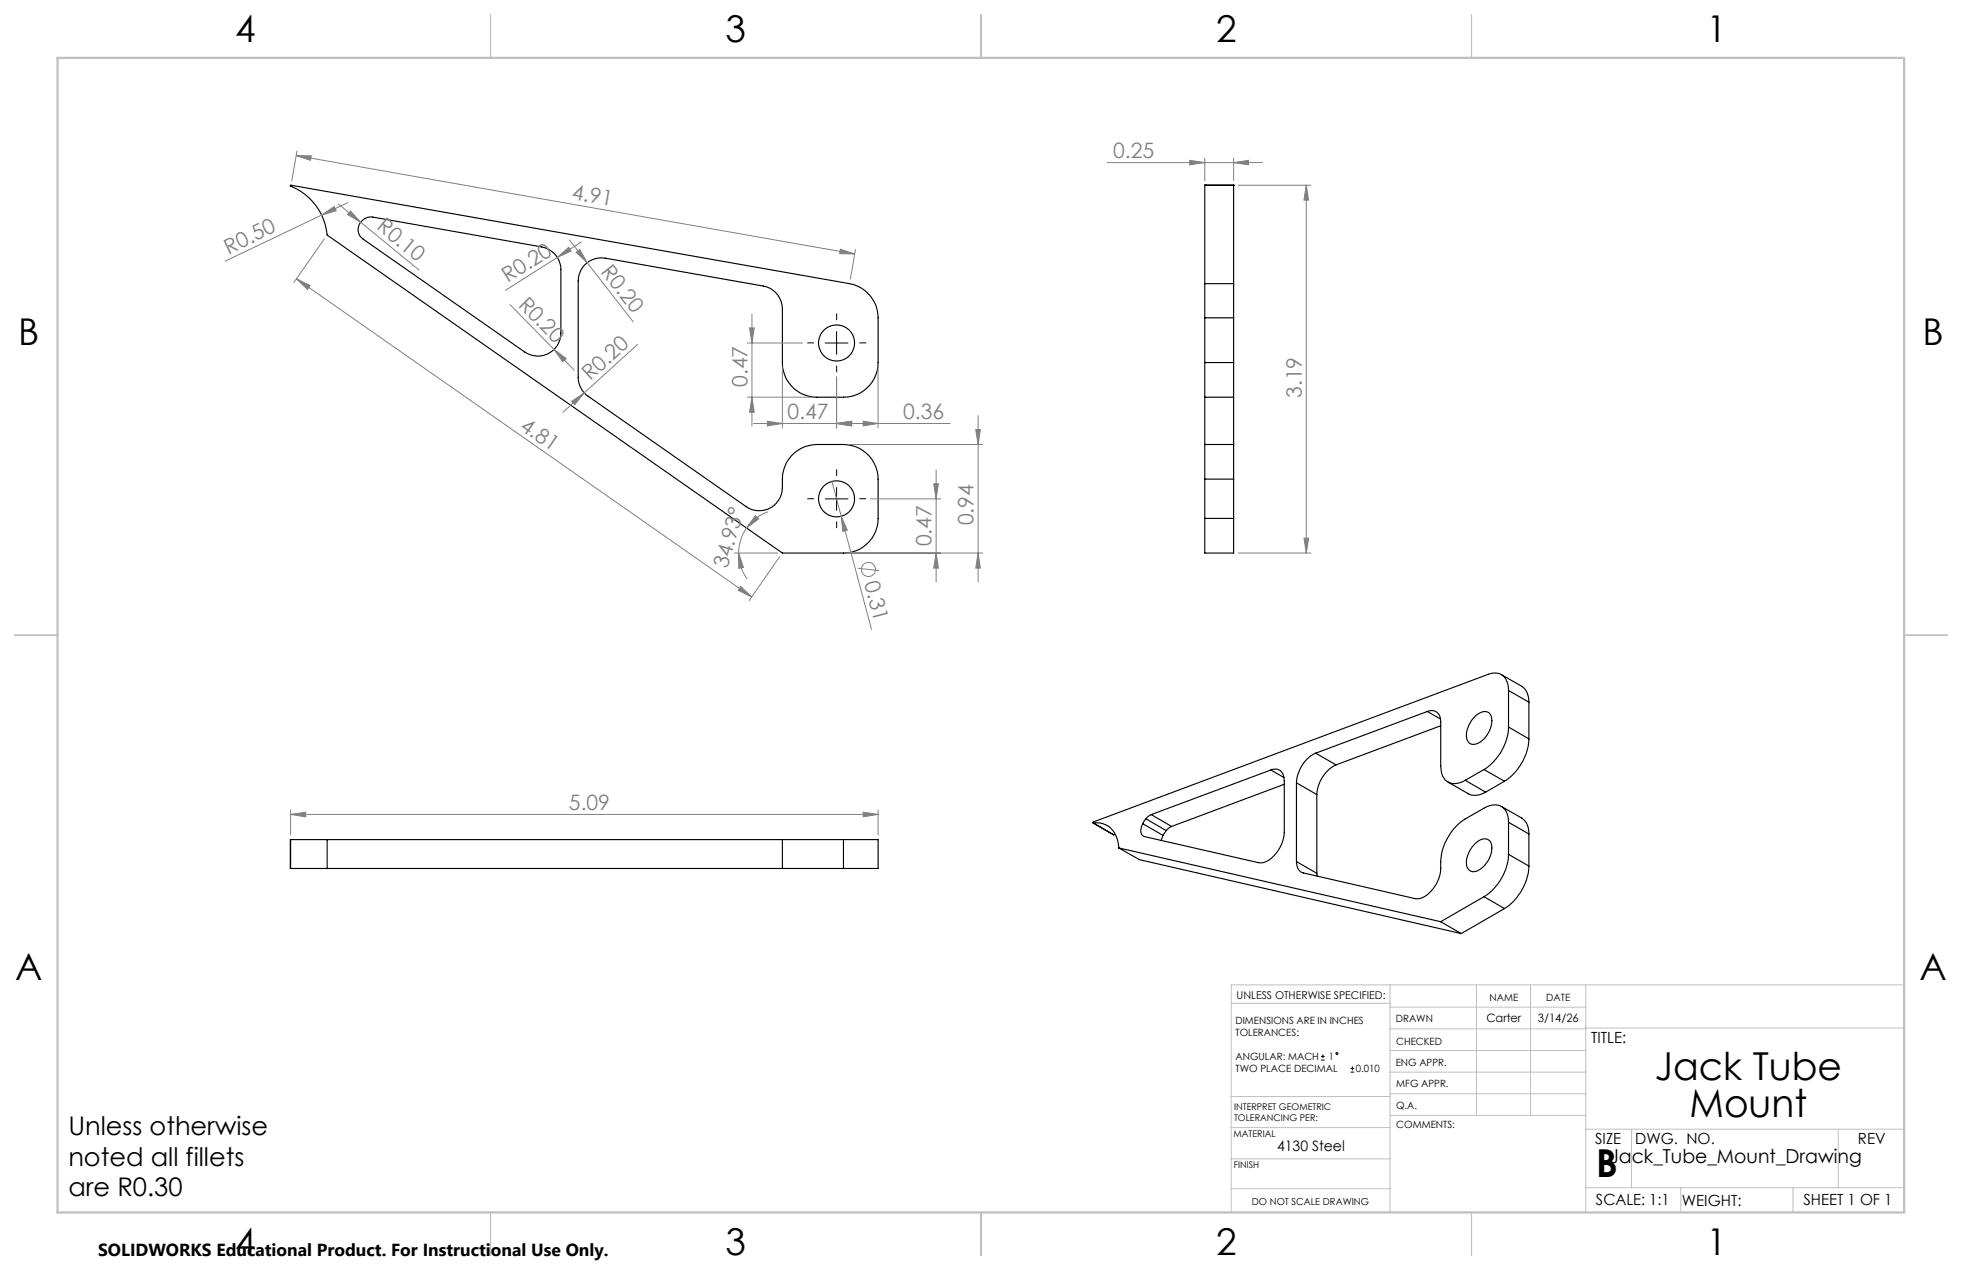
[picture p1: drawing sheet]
<svg xmlns="http://www.w3.org/2000/svg" width="432mm" height="279mm" viewBox="0 0 432 279" stroke-linecap="round" stroke-linejoin="round" font-family="sans-serif">
<g fill="none" stroke="#000" stroke-width=".25">
<path d="M63.9 40.8l123.1 21.6a7.7 7.7 0 0 1 6.3 7.5v9.9a7.6 7.6 0 0 1-7.7 7.6h-5.8a7.6 7.6 0 0 1-7.6-7.6v-11.9a5.1 5.1 0 0 0-4.2-5l-34.8-6.1a5.1 5.1 0 0 0-6 5v21.2a5.1 5.1 0 0 0 2.2 4.2l34.8 24.2a5.1 5.1 0 0 0 8-4.1 8.3 8.3 0 0 1 3.3-8.1 7.3 7.3 0 0 1 4.3-1.4h5.8a7.7 7.7 0 0 1 7.7 7.6v8.7a7.6 7.6 0 0 1-7.7 7.6h-13.4l-100.2-70a13.2 13.2 0 0 0-8.1-10.8zM79.6 48.6l1.2-.7 1-.2 37.4 6.6a5.1 5.1 0 0 1 4.2 5v14a5.1 5.1 0 0 1-7.9 4.1l-35.6-24.8a2.57 2.57 0 0 1-.3-4zM265.1 40.7h.1M265.1 40.7h6.4M265.1 40.7v21.7M271.5 40.7h.1M271.5 40.7v21.7M265.1 62.4v7.5M265.1 79.8v7.6M265.1 62.4h6.4M265.1 69.9h6.4M265.1 69.9v9.9"/>
<path d="M265.1 79.8h6.4M271.5 62.4v7.5M271.5 79.8v7.6M271.5 69.9v9.9M265.1 97.8v7.6M265.1 87.4h6.4M265.1 97.8h6.4M265.1 87.4v10.4M271.5 97.8v7.6M271.5 87.4v10.4M265.1 114.1v7.6h6.4v-7.6M265.1 114.1h6.4"/>
<path d="M265.1 105.4h6.4M265.1 105.4v8.7M271.5 105.4v8.7M314.1 156.5a2.09 2.09 0 0 1 2.3 .3 2.09 2.09 0 0 1 .7 2.1v9.7a3.3 3.3 0 0 0 2.9 3.8 4.8 4.8 0 0 0 2.5-.7M314.1 156.5l-24.5 9.2M314.1 156.5l2.9 1.7M317.1 159.7l-23.1 8.6M324.4 157.8a2.57 2.57 0 0 1 3.4-.9 4.3 4.3 0 0 1-.7 5.1 3.2 3.2 0 0 1-3.5 1.7 2.79 2.79 0 0 1-.5-3.6l.5-1.2zM330.4 148.4l4.6 2.7a3.9 3.9 0 0 1 1.5 3.4M332 151.9a3.2 3.2 0 0 0-3.1-3.8l-1.3 .2-87 32.5v.2M332 159.9a11.8 11.8 0 0 1-5.4 9.4M332 151.9v8"/>
<path d="M332 159.9l4.5 2.7M332 151.9l4.5 2.6M336.5 154.5v8.1M253.4 179.2l-1.2 .9M253.4 179.2l4.4 2.6M279.7 169.4a1.95 1.95 0 0 1 2.9 1.7v12a7.8 7.8 0 0 1-4.2 6.6l-1.4 .1-25.2-5.8a1.58 1.58 0 0 1-.5-2.3l.2-.5M279.7 169.4l-26.3 9.8M279.7 169.4l2.9 1.7M282.6 172.5l-24.8 9.3M285.3 172.2v17.3M285.3 172.2l4.5 2.6M289.6 165.7a7.6 7.6 0 0 0-4.3 6.5"/>
<path d="M289.6 165.7l4.4 2.6M289.8 174.8v17.3M294 168.3a7.8 7.8 0 0 0-4.2 6.5M318.7 172l4.4 2.6a3.7 3.7 0 0 0 3.9-.3M322.5 171.7l4.5 2.6M326.6 169.3l-4.1 2.4M326.6 169.3l4.5 2.6M330.4 177.4l4.7 2.8a3.9 3.9 0 0 1 1.4 3.3M331.1 171.9l-4.1 2.4M336.5 162.6a11.8 11.8 0 0 1-5.4 9.3M64 184.7h8M64 191.1h8"/>
<path d="M64 184.7v6.4M72 184.7v6.4M72 184.7h113.6M72 191.1h113.6M172.2 184.7v6.4M185.6 184.7h7.7v6.4h-7.7M185.6 184.7v6.4M240.6 181l4.5 2.7M240.6 181a4.8 4.8 0 0 1 5.5 4.7l.1 .8M245.5 183.6l-.4 .1M246.2 186.5l70.9 16.3M246.2 186.5l4.6 2.6 70.8 16.3"/>
<path d="M251.5 181.2l4.5 2.6M252.2 180.1l-.7 1.1M252.2 180.1l4.5 2.6M256 183.8l-.4 1.1M256.7 182.7l-.7 1.1M257.8 181.8l-1.1 .9M285.3 189.5l4.5 2.6M289.8 192.1l.1 .7M324.4 185.8l.4-.4a2.05 2.05 0 0 1 3.2-.2 5.3 5.3 0 0 1-3.6 6.6 1.85 1.85 0 0 1-1.6-2.6l.5-1.8zM326.6 197.3l-9.5 5.5M326.6 197.3l4.5 2.6M331.1 199.9l-9.5 5.5"/>
<path d="M332 180.9a3.3 3.3 0 0 0-2.9-3.8 5 5 0 0 0-2.5 .7l-4.1 2.4a12.4 12.4 0 0 0-5.5 11.5 7.4 7.4 0 0 1-4.6 6h-1l-24.5-5.6a2.28 2.28 0 0 1-1.6-2.6M332 188a11.7 11.7 0 0 1-5.4 9.3M332 180.9v7.1M332 188l4.5 2.5M332 180.9l4.5 2.6M336.5 190.5a11.9 11.9 0 0 1-5.4 9.4M336.5 183.5v7M317.1 202.8l4.5 2.6"/>
<circle cx="184.1" cy="75.5" r="4"/>
<circle cx="184.1" cy="109.8" r="4"/>
</g>
<g fill="none" stroke="#808080" stroke-width=".22">
<path d="M65.2 34.2l3.3 .1-.2 1zM65.2 34.2l122.9 21.7M65.4 33.2l-1.2 6.6M243.7 35.8h34.1M261.8 35.3l3.3 .5-3.3 .5zM265.1 34.8v4.9M271.5 35.8l3.3-.5v1zM271.5 34.8v4.9M70.8 47.3l2.8-1.9 .4 1zM70.8 47.3l-21.3 10.2M71.4 52.5l-6.7 9.7M74.5 44.9l4.9 4"/>
<path d="M76.5 44.6l-5.7 2.7M77.2 46.4l2.2 2.5-2.9-1.7zM79.4 48.9l12.8 10.5M122.7 56.6l2.5-2.2 .5 .8zM122.7 56.6l-11.5 7.3M125.3 52.8l14.1 18M126.8 55.5l.8-.6 1.6 2.9zM128 53.2l-5.3 3.4M185 54.8l3.1 1.1-3.3-.1zM188.3 54.9l-1.2 6.5M272.5 40.7h16M287.5 40.7l.5 3.3h-1z"/>
<path d="M287.5 40.7v81M65.3 61.3l3 1.5-.6 .9zM65.3 61.3l100.2 70M112.3 67l14.1 14.4M121.9 76.9l2.7 2-.7 .7zM140.3 75.8l-16.4 14.9M164.5 75.5h12.1M165 72.1h1l-.5 3.4zM165.5 69.1v24.6M125.8 88.3l2.8-1.9-2.1 2.6zM164.5 87.4h14.3M165.5 87.4l.5 3.3h-1z"/>
<path d="M165.8 93.2h43.3M168.9 92.7l3.3 .5-3.3 .5zM172.2 80.8v13.4M184.1 93.2l3.3-.5v1zM184.1 82.9v11.3M186.7 97.8h29.6M190 92.7l3.3 .5-3.3 .5zM193.3 80.8v13.4M214.7 94.5h1.1l-.5 3.3zM215.3 91.4v36.6M164.3 116.2a9.9 9.9 0 0 0-1.7 5.5M166.2 113.5l.8 .7-2.7 2z"/>
<path d="M169.1 112.6a10.1 10.1 0 0 0-4.8 3.6M183.1 105.9l2 7.7M185.1 113.6l1.4 3-1 .3zM185.1 113.6l6.7 24.9M191.6 109.7h15.4M205.5 106.4h1l-.5 3.3zM206 103.4v24.6M287 118.4h1l-.5 3.3zM161.6 121.7h9.6M162.6 121.7l1 3.1-1 .2zM162.6 121.7a9.7 9.7 0 0 0 1.8 5.7M163 129l2.5 2.3-3-1.4z"/>
<path d="M171.6 122.5l-6.7 9.7M186.7 121.7h29.6M188.7 125l4.8 .6M206 121.7l.5 3.3h-1zM215.3 121.7l.5 3.3h-1.1zM272.5 121.7h16M64 179.2l3.3-.5v1zM64 178.2v5.5M64 179.2h129.3M190 178.7l3.3 .5-3.3 .5zM193.3 178.2v5.5"/>
<circle cx="191.1" cy="125.3" r="1.56"/>
</g>
<g fill="none" stroke="#000" stroke-width=".22">
<path d="M181.6 75.5h5M184.1 73v5M181.6 109.7h5M184.1 107.2v5.1M290.7 233.2h.8M290.7 232.4h.8M291.1 232v.8M297.2 235.9h.9M297.2 235.1h.9M297.6 234.6v.9"/>
<circle cx="294.2" cy="231.8" r=".21"/>
</g>
<path d="M179.1 75.4h-1.4M184.1 70.4v-1.4M189.1 75.4h1.5M184.1 80.4v1.5M179.1 109.7h-1.4M184.1 104.7v-1.4M184.1 114.7v1.5M189.1 109.7h1.5" fill="none" stroke="#000" stroke-width=".22" stroke-dasharray="15.2 1.3 1.3 1.3" stroke-linecap="butt"/>
<g fill="none" stroke="#c0c0c0" stroke-width=".22">
<path d="M305.9 216.7v50M324.9 216.7v28.7M336.8 216.7v28.7M349 216.7v50M419.1 216.7h-148.1v50M271 220.7h34.9M305.9 231.1h43.1M305.9 226.3h43.1M305.9 221.6h43.1M305.9 235.9h43.1M349 226.2h70.1M271 255h34.9"/>
<path d="M271 248.1h35M271 241.2h35M305.9 240.6h43.1M306 245.4h43M349 248.4h70.1M359.1 248.4v12.9M404.6 248.4v12.9M271 261.5h34.9M349 261.3h70.1M369.9 261.3v5.4M394.6 261.3v5.4"/>
</g>
<path d="M107.9 3.2v9.5M215.9 3.2v9.5M323.8 3.2v9.5M3.1 139.7h9.6M419.1 139.7h9.5M107.9 266.7v9.6M215.9 266.7v9.6M323.8 266.7v9.6" fill="none" stroke="#c0c0c0" stroke-width=".25"/>
<path d="M12.7 12.7h406.4v254h-406.4z" fill="none" stroke="#c0c0c0" stroke-width=".5"/>
<g fill="#808080">
<path d="M121.9 76.9l2.7 2-.7 .7z"/>
<path d="M70.8 47.3l2.8-1.9 .4 1z"/>
<path d="M122.7 56.6l2.5-2.2 .5 .8z"/>
<path d="M125.8 88.3l2.8-1.9-2.1 2.6z"/>
<path d="M185.1 113.6l1.4 3-1 .3z"/>
<path d="M126.8 55.5l.8-.6 1.6 2.9z"/>
<path d="M77.2 46.4l2.2 2.5-2.9-1.7z"/>
<path d="M184.1 93.2l3.3-.5v1zM168.9 92.7l3.3 .5-3.3 .5zM271.5 35.8l3.3-.5v1zM261.8 35.3l3.3 .5-3.3 .5zM190 178.7l3.3 .5-3.3 .5zM64 179.2l3.3-.5v1z"/>
<path d="M184.1 93.2l3.3-.5v1zM190 92.7l3.3 .5-3.3 .5z"/>
<path d="M166.2 113.5l.8 .7-2.7 2zM162.6 121.7l1 3.1-1 .2z"/>
<path d="M287 118.4h1l-.5 3.3zM287.5 40.7l.5 3.3h-1z"/>
<path d="M214.7 94.5h1.1l-.5 3.3zM215.3 121.7l.5 3.3h-1.1zM165 72.1h1l-.5 3.4zM165.5 87.4l.5 3.3h-1zM205.5 106.4h1l-.5 3.3zM206 121.7l.5 3.3h-1z"/>
<path d="M65.3 61.3l3 1.5-.6 .9zM163 129l2.5 2.3-3-1.4z"/>
<path d="M65.2 34.2l3.3 .1-.2 1zM185 54.8l3.1 1.1-3.3-.1z"/>
</g>
<g font-size="8.5">
<text x="364.2" y="237.7">Jack Tube</text>
<text x="371.8" y="245.8">Mount</text>
<text x="351.3" y="259">B</text>
</g>
<g font-size="8.1">
<text x="51.7" y="9.3">4</text>
<text x="159.7" y="9.3">3</text>
<text x="267.6" y="9.3">2</text>
<text x="375.6" y="9.3">1</text>
<text x="4" y="76">B</text>
<text x="423.1" y="76">B</text>
<text x="3.3" y="215.7">A</text>
<text x="422.4" y="215.7">A</text>
<text x="51.7" y="276">4</text>
<text x="159.7" y="276">3</text>
<text x="267.6" y="276">2</text>
<text x="375.6" y="276">1</text>
</g>
<g font-size="5.6">
<text x="15" y="249.8">Unless otherwise</text>
<text x="15" y="256.4">noted all fillets</text>
<text x="15" y="263.1">are R0.30</text>
</g>
<g font-size="4.7" fill="#808080">
<text x="245" y="34.7">0.25</text>
<text x="125.7" y="43.8" transform="rotate(10 125.7 43.8)">4.91</text>
<text x="82.7" y="50.3" transform="rotate(39 82.7 50.3)">R0.10</text>
<text x="50.3" y="56" transform="rotate(-26 50.3 56)">R0.50</text>
<text x="132.1" y="59.8" transform="rotate(52 132.1 59.8)">R0.20</text>
<text x="111.8" y="62.3" transform="rotate(-33 111.8 62.3)">R0.20</text>
<text x="113.9" y="67.2" transform="rotate(46 113.9 67.2)">R0.20</text>
<text x="129.9" y="83.9" transform="rotate(-42 129.9 83.9)">R0.20</text>
<text x="164.5" y="85.1" transform="rotate(-90 164.5 85.1)">0.47</text>
<text x="286.5" y="87.5" transform="rotate(-90 286.5 87.5)">3.19</text>
<text x="114.2" y="94.3" transform="rotate(35 114.2 94.3)">4.81</text>
<text x="173.3" y="92.1">0.47</text>
<text x="198.7" y="92.1">0.36</text>
<text x="214.3" y="115.6" transform="rotate(-90 214.3 115.6)">0.94</text>
<text x="160.1" y="125.3" transform="rotate(-74 160.1 125.3)">34.93°</text>
<text x="205" y="120.2" transform="rotate(-90 205 120.2)">0.47</text>
<text x="190.2" y="128.2" transform="rotate(75 190.2 128.2)">0.31</text>
<text x="125.2" y="178.2">5.09</text>
</g>
<text font-size="4.2" x="354.3" y="255.9">Jack_Tube_Mount_Drawing</text>
<text font-size="3.8" x="21.6" y="276.3">SOLIDWORKS Educational Product. For Instructional Use Only.</text>
<g font-size="3.4">
<text x="350.2" y="229.5">TITLE:</text>
<text x="351.1" y="251.6">SIZE</text>
<text x="359.9" y="251.6">DWG. NO.</text>
<text x="408.9" y="251.7">REV</text>
<text x="351.2" y="265.2">SCALE: 1:1</text>
<text x="370.1" y="265.3">WEIGHT:</text>
<text x="396.9" y="265.2">SHEET 1 OF 1</text>
</g>
<text font-size="3.2" x="281.1" y="253.3">4130 Steel</text>
<g font-size="2.5">
<text x="327.1" y="224.8">Carter</text>
<text x="338.5" y="224.9">3/14/26</text>
</g>
<text font-size="2.4" x="272.2" y="219.7">UNLESS OTHERWISE SPECIFIED:</text>
<g font-size="2.2">
<text x="327.8" y="220.1">NAME</text>
<text x="340.3" y="220.2">DATE</text>
<text x="271.9" y="225.3">DIMENSIONS ARE IN INCHES</text>
<text x="271.9" y="227.9">TOLERANCES:</text>
<text x="307.2" y="224.9">DRAWN</text>
<text x="271.9" y="233.2">ANGULAR: MACH</text>
<text x="292.4" y="233.2">1</text>
<text x="307.3" y="229.8">CHECKED</text>
<text x="271.9" y="235.9">TWO PLACE DECIMAL</text>
<text x="298.4" y="235.9">0.010</text>
<text x="307.2" y="234.4">ENG APPR.</text>
<text x="307.3" y="239.2">MFG APPR.</text>
<text x="307.3" y="243.9">Q.A.</text>
<text x="307.3" y="248.1">COMMENTS:</text>
</g>
<text font-size="2.1" x="275.5" y="265.1">DO NOT SCALE DRAWING</text>
<g font-size="2">
<text x="271.6" y="244.1">INTERPRET GEOMETRIC</text>
<text x="271.5" y="250.2">MATERIAL</text>
<text x="271.6" y="246.6">TOLERANCING PER:</text>
<text x="271.5" y="257">FINISH</text>
</g>
</svg>
